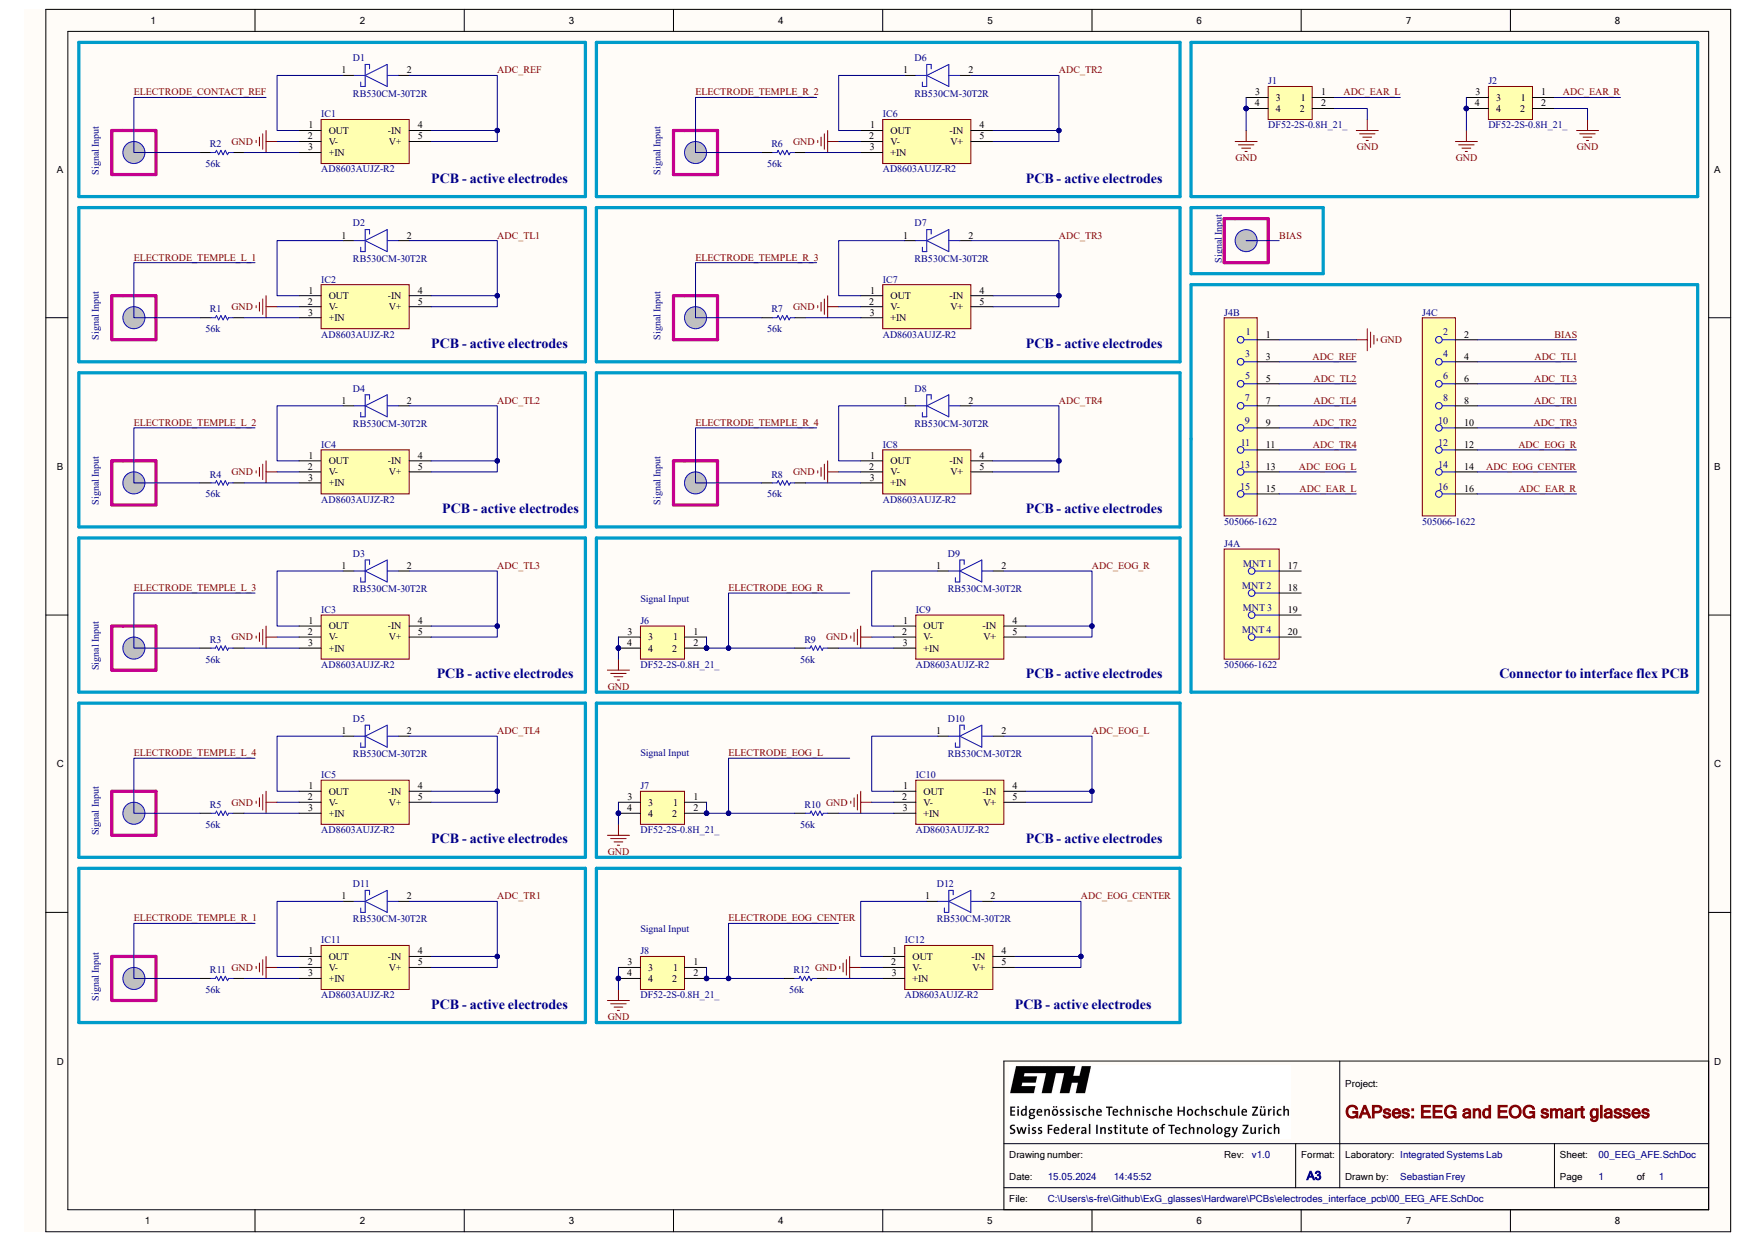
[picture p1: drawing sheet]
# Altium project electrodes_interface_pcb.PrjPcb
revision: v1.1; sheetnumber: 1; sheettotal: 1; title: GAPses: EEG and EOG smart glasses
1 sheet, 42 parts. Net scope: global (net labels, ports and power ports of the same name join across sheets).
Board file: electrodes_interface_pcb.PcbDoc

## Sheet 00_EEG_AFE.SchDoc: GAPses: EEG and EOG smart glasses
size A3; DrawnBy: Sebastian Frey; Organization: Integrated Systems Lab; Revision: v1.0; SheetNumber: 1; SheetTotal: 1

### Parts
D1  RB530CM-30T2R  [RB886CST2RA]
D2  RB530CM-30T2R  [RB886CST2RA]
D3  RB530CM-30T2R  [RB886CST2RA]
D4  RB530CM-30T2R  [RB886CST2RA]
D5  RB530CM-30T2R  [RB886CST2RA]
D6  RB530CM-30T2R  [RB886CST2RA]
D7  RB530CM-30T2R  [RB886CST2RA]
D8  RB530CM-30T2R  [RB886CST2RA]
D9  RB530CM-30T2R  [RB886CST2RA]
D10  RB530CM-30T2R  [RB886CST2RA]
D11  RB530CM-30T2R  [RB886CST2RA]
D12  RB530CM-30T2R  [RB886CST2RA]
IC1  AD8603AUJZ-R2  [SOT95P280X100-5N]
IC2  AD8603AUJZ-R2  [SOT95P280X100-5N]
IC3  AD8603AUJZ-R2  [SOT95P280X100-5N]
IC4  AD8603AUJZ-R2  [SOT95P280X100-5N]
IC5  AD8603AUJZ-R2  [SOT95P280X100-5N]
IC6  AD8603AUJZ-R2  [SOT95P280X100-5N]
IC7  AD8603AUJZ-R2  [SOT95P280X100-5N]
IC8  AD8603AUJZ-R2  [SOT95P280X100-5N]
IC9  AD8603AUJZ-R2  [SOT95P280X100-5N]
IC10  AD8603AUJZ-R2  [SOT95P280X100-5N]
IC11  AD8603AUJZ-R2  [SOT95P280X100-5N]
IC12  AD8603AUJZ-R2  [SOT95P280X100-5N]
J1  DF52-2S-0.8H_21_  [DF522S08H21]
J2  DF52-2S-0.8H_21_  [DF522S08H21]
J4  505066-1622  [FP-505066-1622-MFG]  (parts A,B,C of 3)
J6  DF52-2S-0.8H_21_  [DF522S08H21]
J7  DF52-2S-0.8H_21_  [DF522S08H21]
J8  DF52-2S-0.8H_21_  [DF522S08H21]
R1  Resistance: 56k  [RESC1005X40X25LL05T10]  (hidden comment: RC0402JR-0756KL)
R2  Resistance: 56k  [RESC1005X40X25LL05T10]  (hidden comment: RC0402JR-0756KL)
R3  Resistance: 56k  [RESC1005X40X25LL05T10]  (hidden comment: RC0402JR-0756KL)
R4  Resistance: 56k  [RESC1005X40X25LL05T10]  (hidden comment: RC0402JR-0756KL)
R5  Resistance: 56k  [RESC1005X40X25LL05T10]  (hidden comment: RC0402JR-0756KL)
R6  Resistance: 56k  [RESC1005X40X25LL05T10]  (hidden comment: RC0402JR-0756KL)
R7  Resistance: 56k  [RESC1005X40X25LL05T10]  (hidden comment: RC0402JR-0756KL)
R8  Resistance: 56k  [RESC1005X40X25LL05T10]  (hidden comment: RC0402JR-0756KL)
R9  Resistance: 56k  [RESC1005X40X25LL05T10]  (hidden comment: RC0402JR-0756KL)
R10  Resistance: 56k  [RESC1005X40X25LL05T10]  (hidden comment: RC0402JR-0756KL)
R11  Resistance: 56k  [RESC1005X40X25LL05T10]  (hidden comment: RC0402JR-0756KL)
R12  Resistance: 56k  [RESC1005X40X25LL05T10]  (hidden comment: RC0402JR-0756KL)

### Blocks framed on the sheet
PCB - active electrodes: D1 IC1 R2
PCB - active electrodes: D6 IC6 R6
PCB - active electrodes: D2 IC2 R1
PCB - active electrodes: D7 IC7 R7
Connector to interface flex PCB: J4
PCB - active electrodes: D4 IC4 R4
PCB - active electrodes: D8 IC8 R8
PCB - active electrodes: D3 IC3 R3
PCB - active electrodes: D9 IC9 J6 R9
PCB - active electrodes: D5 IC5 R5
PCB - active electrodes: D10 IC10 J7 R10
PCB - active electrodes: D11 IC11 R11
PCB - active electrodes: D12 IC12 J8 R12

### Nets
GND: IC1.2(V-) IC2.2(V-) IC3.2(V-) IC4.2(V-) IC5.2(V-) IC6.2(V-) IC7.2(V-) IC8.2(V-) IC9.2(V-) IC10.2(V-) IC11.2(V-) IC12.2(V-) J1.2 J1.3 J1.4 J2.2 J2.3 J2.4 J4.1 J6.3 J6.4 J7.3 J7.4 J8.3 J8.4
ADC_EAR_L: J1.1 J4.15
ADC_EAR_R: J2.1 J4.16
ADC_EOG_CENTER: D12.2(A) IC12.4(-IN) IC12.5(V+) J4.14
ADC_EOG_L: D10.2(A) IC10.4(-IN) IC10.5(V+) J4.13
ADC_EOG_R: D9.2(A) IC9.4(-IN) IC9.5(V+) J4.12
ADC_REF: D1.2(A) IC1.4(-IN) IC1.5(V+) J4.3
ADC_TL1: D2.2(A) IC2.4(-IN) IC2.5(V+) J4.4
ADC_TL2: D4.2(A) IC4.4(-IN) IC4.5(V+) J4.5
ADC_TL3: D3.2(A) IC3.4(-IN) IC3.5(V+) J4.6
ADC_TL4: D5.2(A) IC5.4(-IN) IC5.5(V+) J4.7
ADC_TR1: D11.2(A) IC11.4(-IN) IC11.5(V+) J4.8
ADC_TR2: D6.2(A) IC6.4(-IN) IC6.5(V+) J4.9
ADC_TR3: D7.2(A) IC7.4(-IN) IC7.5(V+) J4.10
ADC_TR4: D8.2(A) IC8.4(-IN) IC8.5(V+) J4.11
BIAS: J4.2
ELECTRODE_CONTACT_REF: R2.1
ELECTRODE_EOG_CENTER: J8.1 J8.2 R12.1
ELECTRODE_EOG_L: J7.1 J7.2 R10.1
ELECTRODE_EOG_R: J6.1 J6.2 R9.1
ELECTRODE_TEMPLE_L_1: R1.1
ELECTRODE_TEMPLE_L_2: R4.1
ELECTRODE_TEMPLE_L_3: R3.1
ELECTRODE_TEMPLE_L_4: R5.1
ELECTRODE_TEMPLE_R_1: R11.1
ELECTRODE_TEMPLE_R_2: R6.1
ELECTRODE_TEMPLE_R_3: R7.1
ELECTRODE_TEMPLE_R_4: R8.1
NetD1_1: D1.1(K) IC1.1(OUT)
NetD2_1: D2.1(K) IC2.1(OUT)
NetD3_1: D3.1(K) IC3.1(OUT)
NetD4_1: D4.1(K) IC4.1(OUT)
NetD5_1: D5.1(K) IC5.1(OUT)
NetD6_1: D6.1(K) IC6.1(OUT)
NetD7_1: D7.1(K) IC7.1(OUT)
NetD8_1: D8.1(K) IC8.1(OUT)
NetD9_1: D9.1(K) IC9.1(OUT)
NetD10_1: D10.1(K) IC10.1(OUT)
NetD11_1: D11.1(K) IC11.1(OUT)
NetD12_1: D12.1(K) IC12.1(OUT)
NetIC1_3: IC1.3(+IN) R2.2
NetIC2_3: IC2.3(+IN) R1.2
NetIC3_3: IC3.3(+IN) R3.2
NetIC4_3: IC4.3(+IN) R4.2
NetIC5_3: IC5.3(+IN) R5.2
NetIC6_3: IC6.3(+IN) R6.2
NetIC7_3: IC7.3(+IN) R7.2
NetIC8_3: IC8.3(+IN) R8.2
NetIC9_3: IC9.3(+IN) R9.2
NetIC10_3: IC10.3(+IN) R10.2
NetIC11_3: IC11.3(+IN) R11.2
NetIC12_3: IC12.3(+IN) R12.2

Not connected (* = marked no-connect by the designer): J4 17(MNT_1) 18(MNT_2) 19(MNT_3) 20(MNT_4)

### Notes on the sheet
- Signal Input
- (near J6) Signal Input
- (near J8) Signal Input

## Assembly variants
Only fitted: all parts fitted
